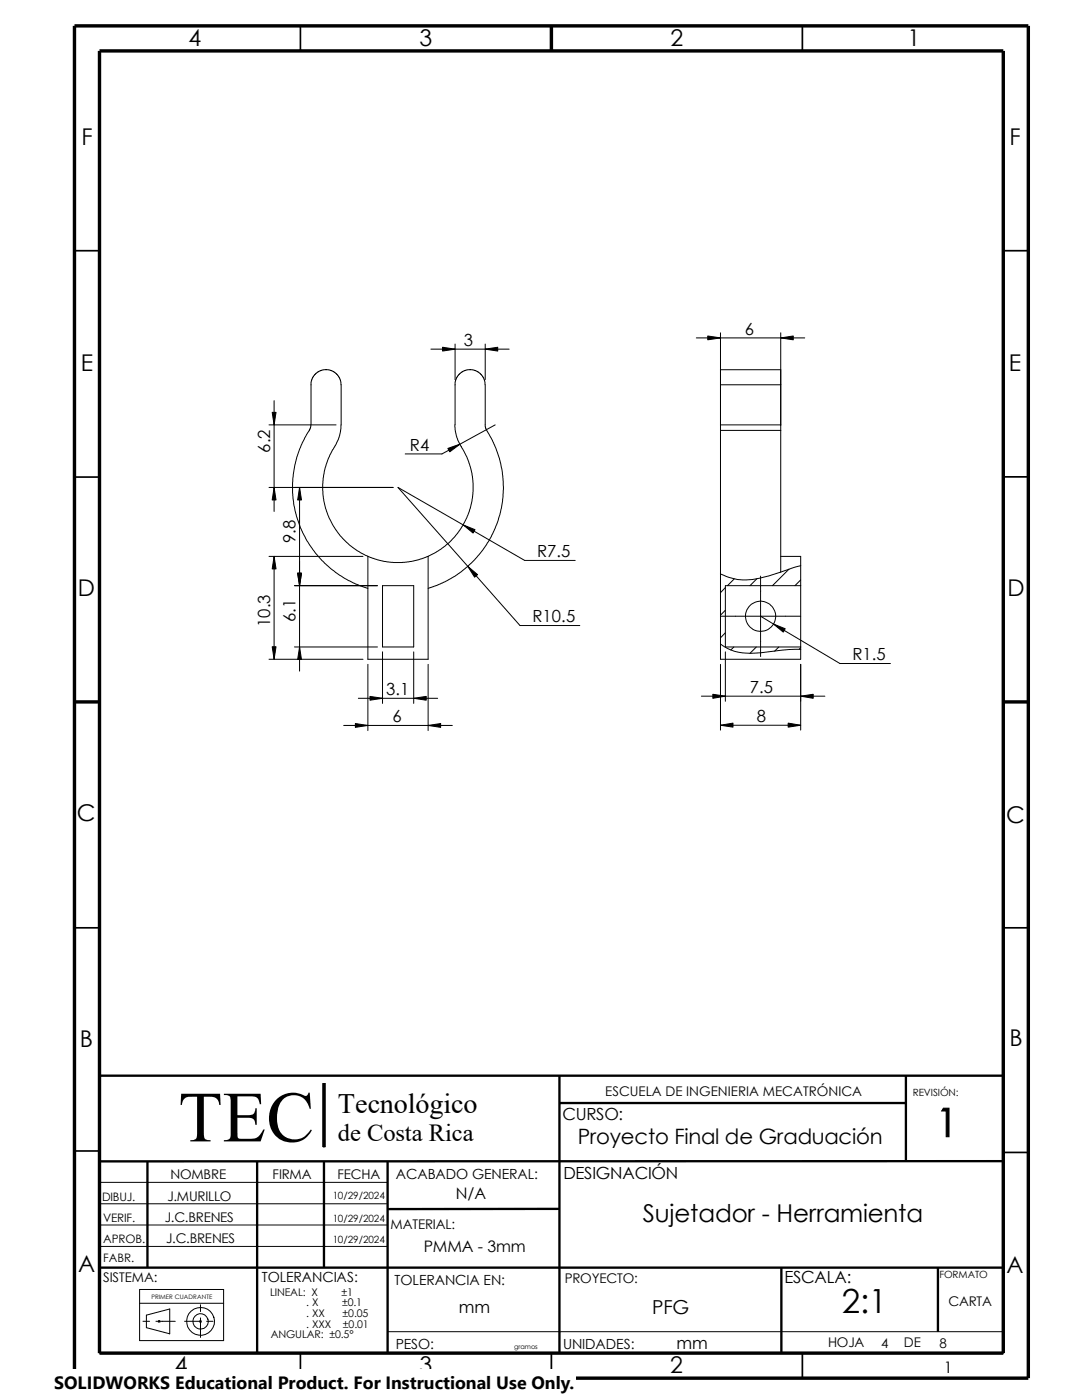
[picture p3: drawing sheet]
<svg xmlns="http://www.w3.org/2000/svg" width="216mm" height="279mm" viewBox="0 0 216 279" stroke-linecap="round" stroke-linejoin="round" font-family="sans-serif">
<g fill="none" stroke="#000" stroke-width=".2">
<path d="M54.7 80v22.1M86 69.7h15.6M90.8 68.7v7.1M96.8 68.7v7.1M138.9 67.4h21.7M143.8 73.8h12v3h-12zM143.8 66.4v18.5M155.8 66.4v18.5M53.7 84.8h13.4M53.7 97.3h24.7M59.8 97.3v36.6M62 84.8l-.1 .8-1.6 2.7-.7 2-.8 2.5-.3 2-.1 3.6 .2 2.1 .5 2.5 .6 1.7 .7 1.6 1.4 2.5 1.2 1.7 1.8 1.9 2.1 1.8 2 1.3 2.1 1 2.4 .9"/>
<path d="M62.1 84.8v-8.5l.1-.5 .6-1 1-.8 1.3-.3 .9 .2 .8 .4 .7 .7 .4 .8 .2 1-.1 8.8-.3 1.6-.9 1.9M66.8 89.2l-.4 .5-1 2.2-.5 1.4-.4 2.2-.1 3.1 .6 2.9 .6 1.8 .8 1.4 1.4 2.1 2.6 2.5 1.5 1 1.5 .7M90.8 84.8v1.2l.3 1.3 1 1.9M90.8 84.8v-8.5l.1-.5 .6-1 .8-.7 1-.3h1l.8 .2 .7 .5 .6 .8 .3 .8 .1 9.1 .3 .7M92 89.2l1.4 2.6 .9 3.3 .1 3-.2 1.8-.4 1.6-.6 1.8-.9 1.6-1.6 2.2-2 2-1.7 1.1-1.6 .8M97.1 85.9l1.2 2 .9 2.4 .7 2.2 .4 2.5 .2 2.6-.2 2.3-.6 2.8-.6 2-1.1 2.4-1 1.7-1.9 2.5-1.8 1.8-2.5 1.9-1.6 .9-3.8 1.5M98.8 84.8l-10.6 5.8h-7.3M143.8 85.9h12M143.8 85.9v28.7M143.8 85.9v-1.1h12v1.1M155.8 85.9v28.3M53.7 111h18.7"/>
<path d="M54.7 111v20.6M58.8 116.9h16.5M73.4 111l3.3 1.1 3.5 .2 2.9-.5 2.3-.8v20.6h-12zM76.3 116.9h6.2v12.2h-6.2zM114.8 111.8h-10.1l-25.3-14.5 24.4 27.5h11.9M144.7 117.3l-.9 1M146.5 115.5l-1.3 1.4M151 115.5l-1.4 1.4M151.8 115v16M155.8 114.2a19 19 0 0 1-8.6 1.5l-1.7-.5-1.7-.6M155.8 111h4v20.6h-16v-17M157.4 113.6l-3.3 3.3"/>
<path d="M159.8 112.9l-4 1.3M159.8 116.9h-15.1v12.2h15.1M159.8 115.7l-1.2 1.2M53.7 131.6h18.7M58.8 129.1h16.5M71.5 139.4h15.8M73.4 132.6v13.2M76.3 130.1v10.3M82.5 130.1v10.3M85.4 132.6v13.2M140 138.9h24.6M143.8 132.6v13.1"/>
<path d="M143.8 123h16M143.8 128.5a9.3 9.3 0 0 0 6.8 1.8l6.9-.7h2.3M144.7 121.8l-.9 1M144.7 126.3l-.9 1M144.7 130.1v9.9M146.4 129.1l-.6 .6M150.9 129.1l-1.3 1.3M151.8 123l15.8 9.4h10.1M155.4 129.1l-.8 .9M159.8 129.2l-.3 .4M159.8 132.6v13.1M68.6 144.8h21.7"/>
<path d="M143.8 144.7h16M19.9 214.7h180.3v55.3h-180.3M64.5 216.2h.4v12.7h-.4zM19.9 236h57.4M19.9 248.8h57.4M19.9 240.2h57.4M19.9 244.5h57.4M27.9 257.3h16.7v10.2h-16.7zM27.9 260.1h16.7M28.5 263.7h1.3M29.2 262.5l4.7-1.3v5l-4.7-1.2zM31.1 263.7h3.9"/>
<path d="M31.6 263.6l.3 .3M31.7 263.6v.3M31.9 263.6l-.3 .3M36.8 263.7h3.4M39.9 263.6l.3 .3M40 260.4v1.3M40 263v3.9M40.1 263.6l-.3 .3M41.2 263.7h1.3M77.3 265.8h122.9"/>
<circle cx="151.8" cy="123" r="3"/>
<circle cx="40" cy="263.7" r="2.78"/>
<circle cx="40" cy="263.7" r="1.53"/>
</g>
<g fill="none" stroke="#000" stroke-width=".34">
<path d="M59.9 5.2v5M160.1 5.2v5M14.9 50h5M200.2 50h5M14.9 95.2h5M200.2 95.2h5M14.9 185.2h5M200.2 185.2h5M14.9 229.7h5M200.2 230h5M59.9 270v5M110 270v5"/>
<path d="M160.1 270v5"/>
</g>
<g fill="none" stroke="#000" stroke-width=".47">
<path d="M111.6 214.7v55.3M180.8 214.7v17M200.2 214.7h-180.3v55.3M29.4 231.8v21.2M51.3 231.7v38.4M64.6 231.7v21.3M77.3 231.7v38.3M111.5 220.1h69.3M200.2 231.7l-180.3 .1M19.9 253h180.3M111.6 241.3h-34.3M155.9 253v17"/>
<path d="M187.2 253v12.8"/>
</g>
<path d="M14.9 5.2h190.3v269.8h-190.3zM19.9 10.2h180.3v259.8h-180.3zM110 5.2v5M14.9 140.1h5M200.2 140.1h5" fill="none" stroke="#000" stroke-width=".68" stroke-linecap="butt"/>
<g fill="#000" stroke="#000" stroke-width=".2">
<path d="M88.3 69.3l2.5 .4-2.5 .4zM96.8 69.7l2.5-.4v.8zM141.2 67.1l2.6 .3-2.6 .4zM155.8 67.4l2.5-.3v.7zM54.7 97.3l.4 2.5h-.8zM54.3 82.3h.8l-.4 2.5zM59.8 97.3l.4 2.5h-.8zM89.4 89.5l2.4-.9-2.1 1.6zM54.7 111l.4 2.5h-.8zM59.4 114.4h.8l-.4 2.5zM92.5 104.8l2.3 .9-.4 .7zM93.3 113l2 1.7-.6 .5z"/>
<path d="M54.3 129.1h.8l-.4 2.5zM59.8 129.1l.4 2.5h-.8zM73.8 139l2.5 .4-2.5 .3zM82.5 139.4l2.5-.4v.7zM142.2 138.6l2.5 .3-2.5 .5zM154.3 124.5l2.4 1-.4 .7zM159.8 138.9l2.5-.3v.8zM70.9 144.4l2.5 .4-2.5 .4zM85.4 144.8l2.5-.4v.8zM143.8 144.7l2.5-.4v.8zM157.3 144.3l2.5 .4-2.5 .4z"/>
<path d="M64.5 216.2h.4v12.7h-.4z" fill-rule="evenodd"/>
</g>
<path d="M10.8 273.3h104.1v6.1h-104.1z" fill="#fff"/>
<text font-size="14.4" x="35.6" y="227.8">TEC</text>
<text font-size="7.9" x="186.8" y="226.9">1</text>
<text font-size="6.6" x="168" y="262.1">2:1</text>
<text font-size="5.6" x="67.4" y="222.1">Tecnológico</text>
<g font-size="4.9">
<text x="67.4" y="227.7">de Costa Rica</text>
<text x="128.3" y="243.9">Sujetador - Herramienta</text>
</g>
<g font-size="4.6">
<text x="37.6" y="9.3">4</text>
<text x="83.7" y="9.3">3</text>
<text x="133.8" y="9.3">2</text>
<text x="181.1" y="9.3">1</text>
<text x="16.3" y="29">F</text>
<text x="201.4" y="29">F</text>
<text x="16.1" y="74">E</text>
<text x="201.3" y="74">E</text>
<text x="15.5" y="119">D</text>
<text x="201" y="119">D</text>
<text x="15.3" y="163.9">C</text>
<text x="200.8" y="164.2">C</text>
<text x="15.9" y="208.9">B</text>
<text x="201.4" y="208.7">B</text>
<text x="15.6" y="253.9">A</text>
<text x="200.8" y="254">A</text>
<text x="34.9" y="274.1">4</text>
<text x="83.7" y="274.1">3</text>
<text x="133.8" y="274.1">2</text>
</g>
<text font-size="4.2" x="115.3" y="228.3">Proyecto Final de Graduación</text>
<text font-size="3.8" x="130.1" y="262.2">PFG</text>
<text font-size="3.5" x="10.8" y="277.1">SOLIDWORKS Educational Product. For Instructional Use Only.</text>
<g font-size="3.3">
<text x="92.5" y="69">3</text>
<text x="148.6" y="66.8">6</text>
<text x="81.8" y="89.9">R4</text>
<text x="53.9" y="90.4" transform="rotate(-90 53.9 90.4)">6.2</text>
<text x="59" y="108.4" transform="rotate(-90 59 108.4)">9.8</text>
<text x="107.2" y="111.2">R7.5</text>
<text x="53.9" y="125.1" transform="rotate(-90 53.9 125.1)">10.3</text>
<text x="59" y="124.2" transform="rotate(-90 59 124.2)">6.1</text>
<text x="106.2" y="124.2">R10.5</text>
<text x="170.1" y="131.7">R1.5</text>
<text x="77.1" y="138.7">3.1</text>
<text x="149.6" y="138.3">7.5</text>
<text x="78.4" y="144.1">6</text>
<text x="151" y="144.1">8</text>
<text x="112.2" y="223.6">CURSO:</text>
<text x="112.4" y="235.2">DESIGNACIÓN</text>
<text x="156.5" y="256">ESCALA:</text>
<text x="91.6" y="262">mm</text>
<text x="135" y="269.2">mm</text>
</g>
<g font-size="3.2">
<text x="90.9" y="239.3">N/A</text>
<text x="84.6" y="249.8">PMMA - 3mm</text>
<text x="188.3" y="274.1">1</text>
</g>
<g font-size="2.8">
<text x="79" y="235.2">ACABADO GENERAL:</text>
<text x="52.2" y="255.9">TOLERANCIAS:</text>
<text x="78.7" y="256.5">TOLERANCIA EN:</text>
<text x="79" y="269.2">PESO:</text>
<text x="112.4" y="269.2">UNIDADES:</text>
</g>
<g font-size="2.7">
<text x="120.8" y="218.7">ESCUELA DE INGENIERIA MECATRÓNICA</text>
<text x="33.4" y="239.7">J.MURILLO</text>
<text x="34" y="235.2">NOMBRE</text>
<text x="54.4" y="235.2">FIRMA</text>
<text x="67.4" y="235.2">FECHA</text>
<text x="32.9" y="243.8">J.C.BRENES</text>
<text x="77.9" y="245.3">MATERIAL:</text>
<text x="33.1" y="248.1">J.C.BRENES</text>
<text x="20.6" y="255.9">SISTEMA:</text>
<text x="112.7" y="256">PROYECTO:</text>
<text x="189.2" y="260.6">CARTA</text>
<text x="165.2" y="268.9">HOJA</text>
<text x="175.9" y="268.9">4</text>
<text x="180.4" y="268.9">DE</text>
<text x="187.5" y="268.9">8</text>
</g>
<g font-size="2.3">
<text x="20.4" y="239.6">DIBUJ.</text>
<text x="20.6" y="244">VERIF.</text>
<text x="20.6" y="248">APROB.</text>
<text x="20.6" y="251.8">FABR.</text>
</g>
<g font-size="2.1">
<text x="53.9" y="258.6">LINEAL: X</text>
<text x="61.1" y="260.7">. X</text>
<text x="61.1" y="262.8">. XX</text>
<text x="68.1" y="258.6">±1</text>
<text x="68.3" y="260.7">±0.1</text>
<text x="68.4" y="262.8">±0.05</text>
<text x="54" y="267.1">ANGULAR: ±0.5°</text>
<text x="61.1" y="265">. XXX</text>
<text x="68.4" y="265">±0.01</text>
</g>
<g font-size="2">
<text x="182.1" y="218.7">REVISIÓN:</text>
<text x="66.4" y="239.3">10/29/2024</text>
<text x="66.4" y="243.8">10/29/2024</text>
<text x="66.4" y="248.1">10/29/2024</text>
<text x="187.5" y="255.1">FORMATO</text>
</g>
<text font-size="1.3" x="102.6" y="269.2">gramos</text>
<text font-size="1.2" x="30.2" y="259.3">PRIMER CUADRANTE</text>
</svg>
